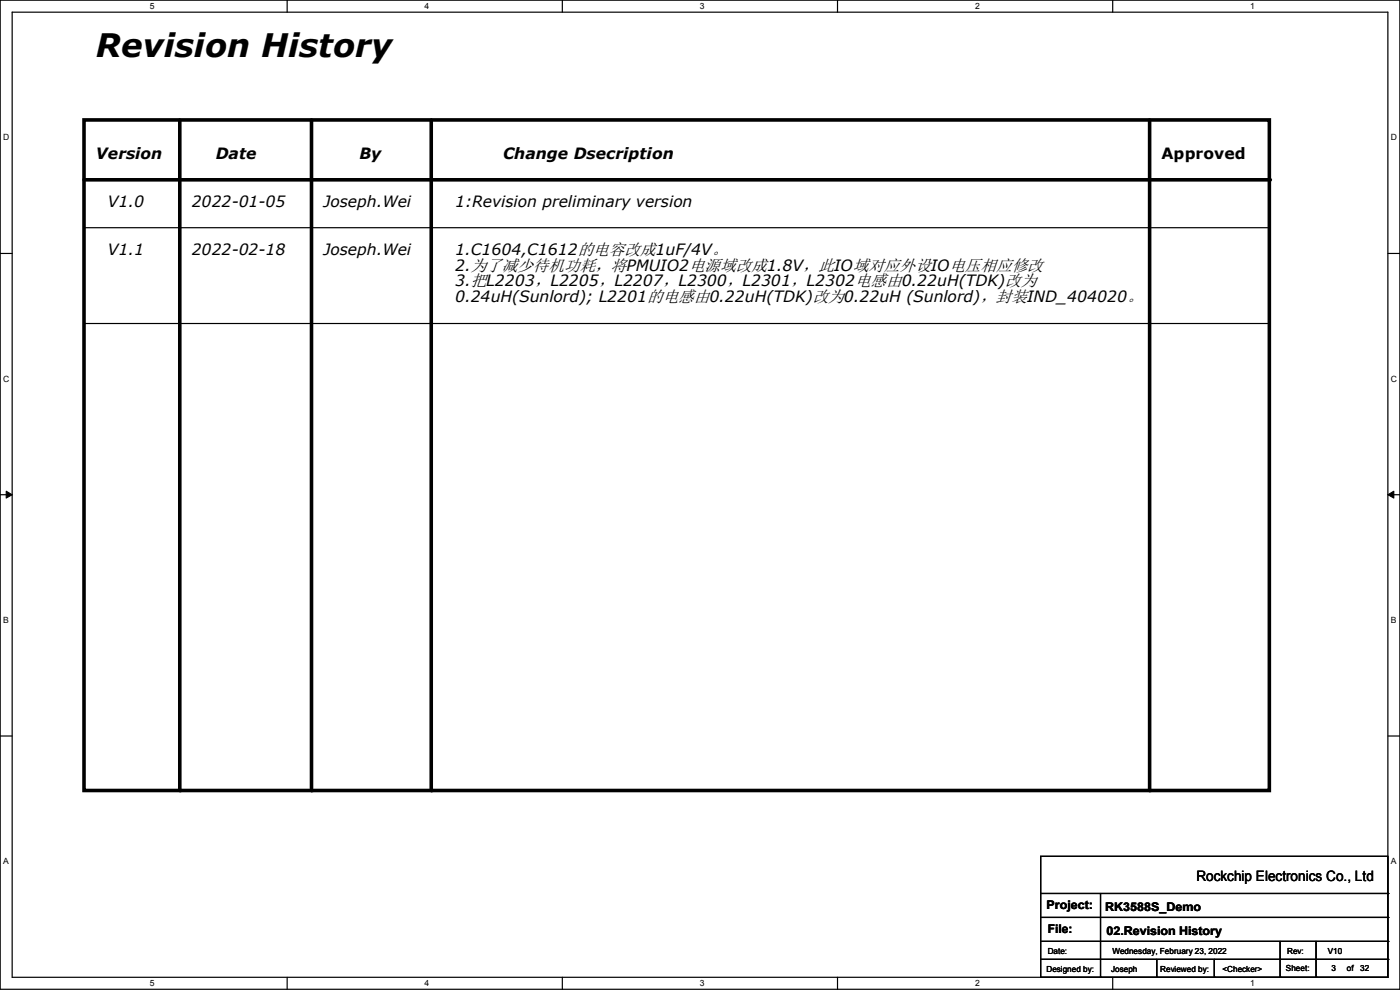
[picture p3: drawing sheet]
<svg xmlns="http://www.w3.org/2000/svg" width="297mm" height="210mm" viewBox="0 0 297 210" stroke-linecap="round" stroke-linejoin="round" font-family="sans-serif">
<path d="M0 0h297v209.8h-297zM2.6 2.6h291.8v204.7h-291.8z" fill="none" stroke="#000" stroke-width=".25"/>
<g fill="#fff">
<path d="M31.7 .3h1v2h-1z"/>
<path d="M31.7 207.6h1v2h-1z"/>
</g>
<path d="M60.9 0v2.6M60.9 207.3v2.5" fill="none" stroke="#000" stroke-width=".25"/>
<g fill="#fff">
<path d="M90.1 .3h1v2h-1z"/>
<path d="M90.1 207.6h1v2h-1z"/>
</g>
<path d="M119.3 0v2.6M119.3 207.3v2.5" fill="none" stroke="#000" stroke-width=".25"/>
<g fill="#fff">
<path d="M148.5 .3h.9v2h-.9z"/>
<path d="M148.5 207.6h.9v2h-.9z"/>
</g>
<path d="M177.7 0v2.6M177.7 207.3v2.5" fill="none" stroke="#000" stroke-width=".25"/>
<g fill="#fff">
<path d="M206.8 .3h1v2h-1z"/>
<path d="M206.8 207.6h1v2h-1z"/>
</g>
<path d="M236.1 0v2.6M236.1 207.3v2.5" fill="none" stroke="#000" stroke-width=".25"/>
<g fill="#fff">
<path d="M265.2 .3h1v2h-1z"/>
<path d="M265.2 207.6h1v2h-1z"/>
<path d="M.7 28.2h1.2v1.9h-1.2z"/>
<path d="M295.1 28.2h1.2v1.9h-1.2z"/>
<path d="M.7 79.3h1.2v2h-1.2z"/>
<path d="M295.1 79.3h1.2v2h-1.2z"/>
</g>
<path d="M0 53.8h2.6M294.4 53.8h2.6" fill="none" stroke="#000" stroke-width=".25"/>
<g fill="#fff">
<path d="M.7 130.5h1.2v2h-1.2z"/>
<path d="M295.1 130.5h1.1v2h-1.1z"/>
</g>
<path d="M0 104.9h2.6M294.4 104.9h2.6" fill="none" stroke="#000" stroke-width=".25"/>
<path d="M1.3 104.2l1.3 .7-1.3 .8zM294.4 104.9l1.3-.7v1.5z" fill="#000" stroke="#000" stroke-width=".21"/>
<g fill="#fff">
<path d="M.7 181.7h1.2v2h-1.2z"/>
<path d="M295.1 181.7h1.1v2h-1.1z"/>
</g>
<g fill="none" stroke="#000" stroke-width=".25">
<path d="M17.8 48.3h251.5M269.3 48.3h.1M17.8 68.6h251.5M269.3 68.6h.1M0 156.1h2.6M294.4 156.1h2.6M220.8 181.7h73.6v25.6h-73.6zM220.8 189.5h73.6M220.8 194.6h73.6M220.8 199.7h73.6M233.5 189.5v17.8M271.6 199.7v7.6"/>
<path d="M279.2 199.7v7.6M294.4 189.5h.1M294.4 194.6h.1M294.4 199.7h.1M220.8 203.5h73.6M233.5 207.3h.1M245.4 207.3h.1M245.4 203.5v3.8M257.6 207.3h.1M257.6 203.5v3.8M271.6 207.3h.1M279.2 207.3h.1"/>
<path d="M294.4 203.5h.1"/>
</g>
<path d="M17.8 25.4h251.5v142.3h-251.5zM17.8 38.1h251.5M38.1 25.4v142.3M66.1 25.4v142.3M91.5 25.4v142.3M243.9 25.4v142.3" fill="none" stroke="#000" stroke-width=".76"/>
<g fill="#000">
<circle cx="269.3" cy="38.1" r=".38"/>
<circle cx="38.1" cy="167.7" r=".38"/>
<circle cx="66.1" cy="167.7" r=".38"/>
<circle cx="91.5" cy="167.7" r=".38"/>
<circle cx="243.9" cy="167.7" r=".38"/>
</g>
<text font-size="6.9" x="20.4" y="12">Revision History</text>
<g font-size="3.3">
<text x="20.4" y="33.8">Version</text>
<text x="45.8" y="33.8">Date</text>
<text x="76.2" y="33.8">By</text>
<text x="106.7" y="33.8">Change Dsecription</text>
<text x="246.4" y="33.8">Approved</text>
<text x="22.9" y="44">V1.0</text>
<text x="40.7" y="44">2022-01-05</text>
<text x="68.6" y="44">Joseph.Wei</text>
<text x="96.6" y="44">1:Revision preliminary version</text>
<text x="22.9" y="54.1">V1.1</text>
<text x="40.7" y="54.1">2022-02-18</text>
<text x="68.6" y="54.1">Joseph.Wei</text>
<text x="96.6" y="54.1">1.C1604,C1612的电容改成1uF/4V。</text>
<text x="96.6" y="57.4">2.为了减少待机功耗，将PMUIO2电源域改成1.8V，此IO域对应外设IO电压相应修改</text>
<text x="96.6" y="60.7">3.把L2203，L2205，L2207，L2300，L2301，L2302电感由0.22uH(TDK)改为</text>
<text x="96.6" y="64.1">0.24uH(Sunlord); L2201的电感由0.22uH(TDK)改为0.22uH (Sunlord)，封装IND_404020。</text>
</g>
<text font-size="3" x="253.8" y="186.9">Rockchip Electronics Co., Ltd</text>
<g font-size="2.5">
<text x="222" y="192.9">Project:</text>
<text x="222.3" y="198">File:</text>
<text x="234.5" y="193.2">RK3588S_Demo</text>
<text x="234.7" y="198.2">02.Revision History</text>
</g>
<g font-size="1.8">
<text x="31.8" y="1.9">5</text>
<text x="90.1" y="1.9">4</text>
<text x="148.5" y="1.9">3</text>
<text x="206.8" y="1.9">2</text>
<text x="265.2" y="1.9">1</text>
<text x=".7" y="29.8">D</text>
<text x="295.1" y="29.8">D</text>
<text x=".7" y="80.9">C</text>
<text x="295.1" y="80.9">C</text>
<text x=".7" y="132.1">B</text>
<text x="295.1" y="132.1">B</text>
<text x=".7" y="183.3">A</text>
<text x="295.1" y="183.3">A</text>
<text x="222.3" y="202.3">Date:</text>
<text x="236" y="202.3">Wednesday, February 23, 2022</text>
<text x="273.1" y="202.3">Rev:</text>
<text x="281.7" y="202.3">V10</text>
<text x="31.8" y="209.2">5</text>
<text x="90.1" y="209.2">4</text>
<text x="148.5" y="209.2">3</text>
<text x="206.8" y="209.2">2</text>
<text x="222" y="206.1">Designed by:</text>
<text x="235.7" y="206.1">Joseph</text>
<text x="246.1" y="206.1">Reviewed by:</text>
<text x="259.4" y="206.1">&lt;Checker&gt;</text>
<text x="265.2" y="209.2">1</text>
<text x="272.8" y="205.9">Sheet:</text>
<text x="282.5" y="205.9">3</text>
<text x="285.7" y="205.9">of</text>
<text x="288.6" y="205.9">32</text>
</g>
</svg>
